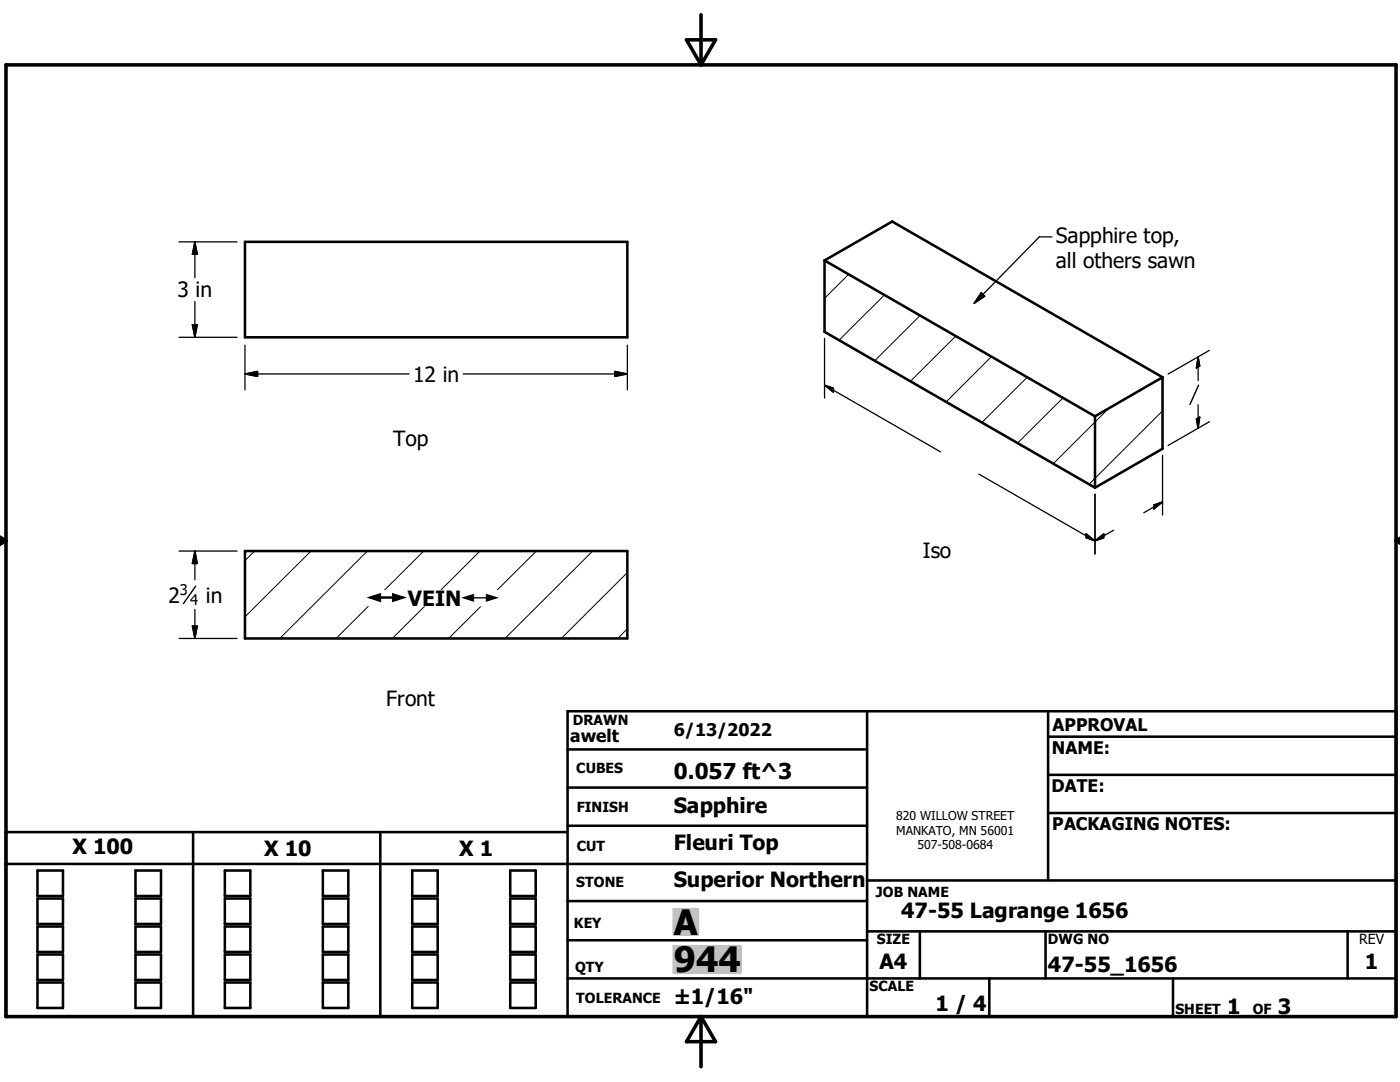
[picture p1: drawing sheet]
<svg xmlns="http://www.w3.org/2000/svg" width="279mm" height="216mm" viewBox="0 0 279 216" stroke-linecap="round" stroke-linejoin="round" font-family="sans-serif">
<g fill="none" stroke="#000" stroke-width=".51">
<path d="M48.9 48.3h76.3v19h-76.3zM164.6 52v14.2l53.9 31.1M164.6 52l53.9 31.1M164.6 52l13.5-7.8 53.9 31.1M232 75.3v14.2l-13.5 7.8M232 75.3l-13.5 7.8M218.5 83.1v14.2M48.9 110h76.3v17.4h-76.3zM113.3 149.5h59.7M113.3 157.2h59.7M173 141.9v61M209.2 147h69.4"/>
<path d="M209.2 154.6h69.4M209.2 141.9v33.8M1.2 172.4h171.8M7.5 173.7h5.1v5.1h-5.1zM7.5 179.3h5.1v5.1h-5.1zM27 173.7h5.1v5.1h-5.1zM27 179.3h5.1v5.1h-5.1zM38.5 166v36.9M44.9 173.7h5.1v5.1h-5.1zM44.9 179.3h5.1v5.1h-5.1zM64.4 173.7h5.1v5.1h-5.1zM64.4 179.3h5.1v5.1h-5.1z"/>
<path d="M75.9 166v36.9M82.3 173.7h5.1v5.1h-5.1zM82.3 179.3h5.1v5.1h-5.1zM101.8 173.7h5.1v5.1h-5.1zM101.8 179.3h5.1v5.1h-5.1zM113.3 166h-112.1v36.9h277.4v-61h-165.3v61M113.3 179.8h59.7M113.3 164.8h59.7M173 175.7h105.6M209.2 162.2h69.4M7.5 184.9h5.1v5.1h-5.1zM7.5 190.5h5.1v5h-5.1z"/>
<path d="M7.5 196h5.1v5.1h-5.1zM27 190.5h5.1v5h-5.1zM27 196h5.1v5.1h-5.1zM27 184.9h5.1v5.1h-5.1zM44.9 190.5h5.1v5h-5.1zM44.9 196h5.1v5.1h-5.1zM44.9 184.9h5.1v5.1h-5.1zM64.4 190.5h5.1v5h-5.1zM64.4 196h5.1v5.1h-5.1zM64.4 184.9h5.1v5.1h-5.1zM82.3 190.5h5.1v5h-5.1zM82.3 196h5.1v5.1h-5.1z"/>
<path d="M82.3 184.9h5.1v5.1h-5.1zM101.8 190.5h5.1v5h-5.1zM101.8 196h5.1v5.1h-5.1zM101.8 184.9h5.1v5.1h-5.1zM113.3 187.6h59.7M113.3 195.2h165.3M173 185.8h105.6M183.6 185.8v9.4M197.4 195.2v7.7M208.7 185.8v9.4M234.1 195.2v7.7M268.9 185.8v9.4"/>
</g>
<g fill="none" stroke="#000" stroke-width=".2">
<path d="M169.4 54.7l-4.8 4.8M176.5 58.9l-9 9M183.6 63l-9 9M190.8 67.1l-9.1 9M197.9 71.2l-9.1 9M205 75.3l-9.1 9M212.1 79.4l-9 9M221.3 81.5l-11.1 11M232 82l-14.7 14.6M50.8 110l-1.9 1.9M62.1 110l-13.2 13.1M73.3 110l-17.5 17.4"/>
<path d="M84.6 110l-17.5 17.4M95.8 110l-17.5 17.4M107 110l-17.5 17.4M118.3 110l-17.5 17.4M125.2 114.2l-13.2 13.2M125.2 125.5l-1.9 1.9"/>
</g>
<path d="M1.2 12.9h277.4v190h-277.4zM137 7.9h5.8l-2.9 5zM139.9 2.9v10M-.1 107.9h1.3M-.1 107.2l1.3 .7M1.2 107.9l-1.2 .7M278.6 107.9h.8M278.6 107.9l.8 .5M279.4 107.4l-.8 .5M139.9 202.9v10M139.9 202.9l2.9 5h-5.8z" fill="none" stroke="#000" stroke-width=".71"/>
<g fill="#c0c0c0" stroke="#c0c0c0" stroke-width=".51">
<path d="M134.5 188.8h13.3v5.3z"/>
<path d="M134.5 188.8l13.3 5.3h-13.3z"/>
<path d="M134.5 181.4h4.8v5.1z"/>
<path d="M134.5 181.4l4.8 5.1h-4.8z"/>
</g>
<g fill="none" stroke="#000" stroke-width=".25">
<path d="M35.7 48.3h11.6M38.9 48.3v7.1M38.9 48.3l.5 2.5h-1zM195.8 58.4l.7 .7-2.1 1.4zM209.9 47.3h-2.5l-13 13.2M35.7 67.3h11.6M38.4 64.8h1l-.5 2.5zM38.9 60.2v7.1M48.9 74.6h32.8M48.9 74.6l2.5-.5v1zM48.9 68.9v8.9M92.4 74.6h32.8"/>
<path d="M122.7 74.1l2.5 .5-2.5 .5zM125.2 68.9v8.9M164.6 76.9l23.1 13.3M164.6 76.9l1.7 .6v.8zM164.6 67.5v11.9M239.1 71.2v4.7M239.1 71.2l.3 1.8-.6 .4zM241.3 69.9l-8.2 4.7M195.4 94.6l23.1 13.3M218.5 98.6v11.9M232 90.8v11.9M238.8 83.6l.6-.4-.3 2.3z"/>
<path d="M239.1 80.8v4.7M241.3 84.2l-8.2 4.7M35.7 110h11.6M38.9 110v5.7M38.9 110l.5 2.4h-1zM216.7 106.5l1.8 1.4-1.8-.6zM218.5 107.9l1.8-1.4v.8zM222.3 105.8l-3.8 2.1M230.3 100.8l1.7-.6-1.7 1.4zM232 100.2l-3.7 2.1M35.7 127.4h11.6M38.4 124.9h1l-.5 2.5z"/>
<path d="M38.9 121.6v5.8"/>
</g>
<g fill="#000" stroke="#000" stroke-width=".25">
<path d="M38.9 48.3l.5 2.5h-1zM195.8 58.4l.7 .7-2.1 1.4zM38.4 64.8h1l-.5 2.5zM48.9 74.6l2.5-.5v1zM122.7 74.1l2.5 .5-2.5 .5zM164.6 76.9l1.7 .6v.8zM239.1 71.2l.3 1.8-.6 .4zM238.8 83.6l.6-.4-.3 2.3zM38.9 110l.5 2.4h-1zM216.7 106.5l1.8 1.4-1.8-.6zM218.5 107.9l1.8-1.4v.8zM230.3 100.8l1.7-.6-1.7 1.4z"/>
<path d="M38.4 124.9h1l-.5 2.5z"/>
</g>
<path d="M239.2 76.9l-1.7 3.8M39 117l-2.4 3.4" fill="none" stroke="#000" stroke-width=".28"/>
<g fill="#fff" stroke="#fff" stroke-width=".25">
<path d="M73.4 117.8h26.7v3.1z"/>
<path d="M73.4 117.8l26.7 3.1h-26.7z"/>
</g>
<g font-size="7">
<text x="134.5" y="186.5">A</text>
<text x="134.5" y="194">944</text>
</g>
<text font-size="4.4" x="134.5" y="155.5">0.057 ft^3</text>
<g font-size="4.2">
<text x="210.7" y="48.5">Sapphire top,</text>
<text x="210.7" y="53.5">all others sawn</text>
<text x="35.4" y="59.3">3 in</text>
<text x="82.5" y="76.2">12 in</text>
<text x="78.5" y="89">Top</text>
<text x="184.1" y="111.3">Iso</text>
<text x="33.6" y="120.2">2</text>
<text x="41.1" y="120.2">in</text>
<text x="81.4" y="120.9">VEIN</text>
<text x="77.1" y="140.9">Front</text>
<text x="134.4" y="162.3">Sapphire</text>
<text x="14.5" y="170.5">X 100</text>
<text x="52.7" y="170.9">X 10</text>
<text x="91.7" y="170.9">X 1</text>
<text x="134.4" y="169.5">Fleuri Top</text>
<text x="134.4" y="176.9">Superior Northern</text>
<text x="179.9" y="183.2">47-55 Lagrange 1656</text>
<text x="175.5" y="193.3">A4</text>
<text x="209.1" y="194">47-55_1656</text>
<text x="272.4" y="193.3">1</text>
<text x="134.4" y="200.3">±1/16&quot;</text>
<text x="186.7" y="201.7">1 / 4</text>
<text x="244.9" y="202.3">1</text>
<text x="255" y="202.3">3</text>
</g>
<g font-size="3.5">
<text x="113.8" y="148">awelt</text>
<text x="134.5" y="146.9">6/13/2022</text>
<text x="210.1" y="145.8">APPROVAL</text>
<text x="209.9" y="150.4">NAME:</text>
<text x="209.8" y="158.1">DATE:</text>
<text x="210" y="165.6">PACKAGING NOTES:</text>
</g>
<g font-size="3.3">
<text x="73.4" y="120.9">#</text>
<text x="92.1" y="120.9">#</text>
</g>
<g font-size="2.9">
<text x="35.9" y="118.7">3</text>
<text x="38" y="120.8">4</text>
</g>
<g font-size="2.8">
<text x="114.3" y="144.6">DRAWN</text>
<text x="115" y="154.3">CUBES</text>
<text x="115.1" y="162">FINISH</text>
<text x="115.1" y="169.8">CUT</text>
<text x="115" y="177.1">STONE</text>
<text x="174.8" y="178.9">JOB NAME</text>
<text x="114.6" y="185.3">KEY</text>
<text x="175" y="188.4">SIZE</text>
<text x="209.1" y="188.4">DWG NO</text>
<text x="271.3" y="188.4">REV</text>
<text x="114.8" y="193.9">QTY</text>
<text x="173.5" y="197.8">SCALE</text>
<text x="115" y="200.2">TOLERANCE</text>
<text x="234.6" y="202.3">SHEET</text>
<text x="250" y="202.3">OF</text>
</g>
<g font-size="2.4">
<text x="178.9" y="163.6">820 WILLOW STREET</text>
<text x="178.9" y="166.5">MANKATO, MN 56001</text>
<text x="183.1" y="169.5">507-508-0684</text>
</g>
</svg>
